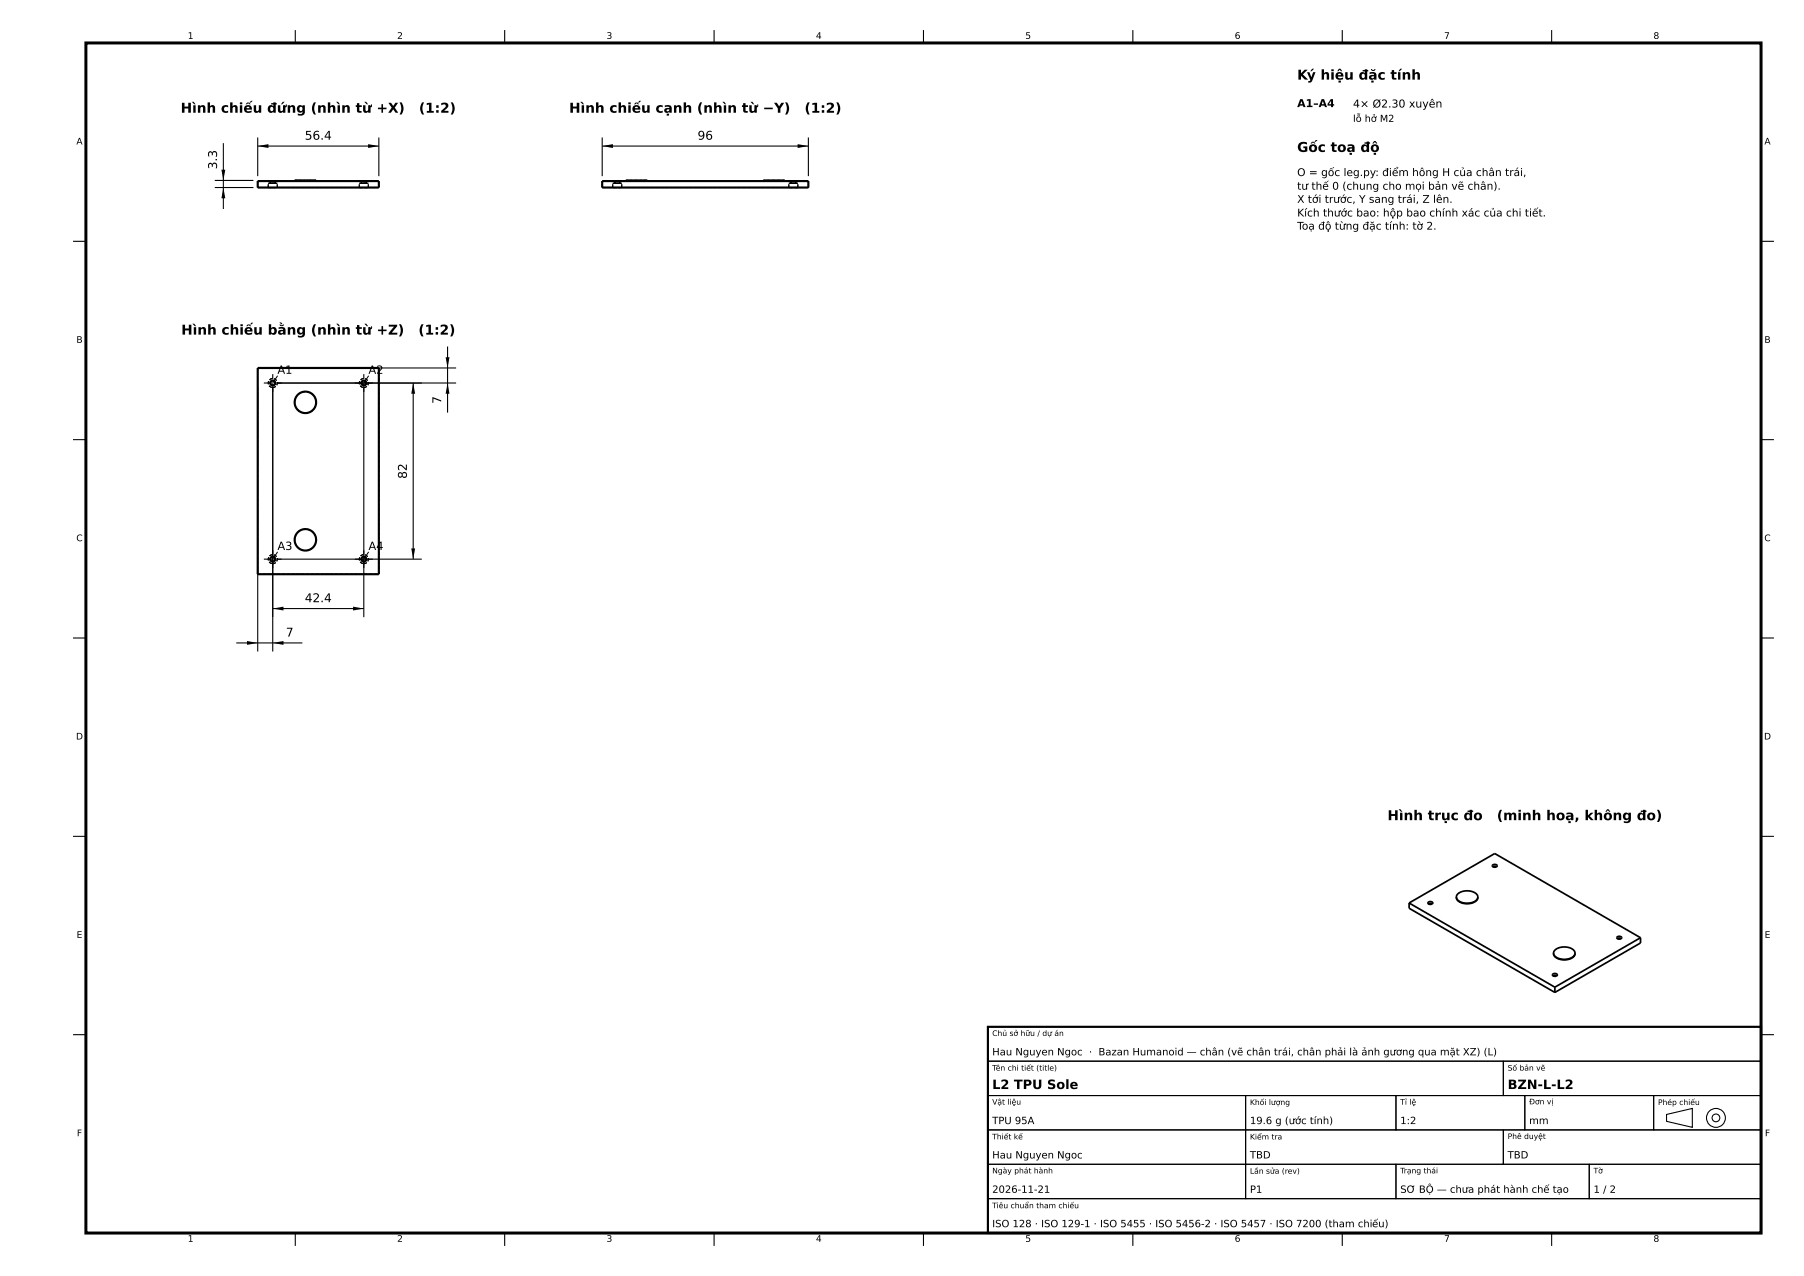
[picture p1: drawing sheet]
<svg xmlns="http://www.w3.org/2000/svg" width="420mm" height="297mm" viewBox="0 0 420 297" stroke-linecap="round" stroke-linejoin="round" font-family="sans-serif">
<g fill="#000">
<path d="M60 34l2.5-.5v1zM85.7 33.5l2.5 .5-2.5 .5zM140.2 34l2.5-.5v1zM185.7 33.5l2.5 .5-2.5 .5zM52 43.7l.5 2.5h-1zM51.5 39.5h1l-.5 2.5zM96.2 89.2l.5 2.5h-.9zM103.7 83.2h.9l-.4 2.5zM104.2 89.2l.4 2.5h-.9zM95.8 127.7h.9l-.5 2.5zM57.5 149.2l2.5 .5-2.5 .4zM63.5 141.6l2.5-.4v.9z"/>
<path d="M63.5 149.7l2.5-.5v.9zM82.2 141.2l2.5 .4-2.5 .5z"/>
</g>
<path d="M20 10h390v277h-390z" fill="none" stroke="#000" stroke-width=".7" stroke-linecap="butt"/>
<g fill="none" stroke="#000" stroke-width=".5">
<path d="M60 42.2h28.2v1.5h-28.2zM68.6 42.2v-.2h5v.2M140.2 42.2h48v1.5h-48zM145.7 42.2v-.2h5v.2M177.7 42.2v-.2h5v.2M60 85.7h28.2v48h-28.2zM230 239h180v48h-180z"/>
<circle cx="63.5" cy="89.1" r=".57"/>
<circle cx="71.1" cy="93.7" r="2.5"/>
<circle cx="84.7" cy="89.1" r=".57"/>
<circle cx="63.5" cy="130.2" r=".57"/>
<circle cx="71.1" cy="125.7" r="2.5"/>
<circle cx="84.7" cy="130.2" r=".57"/>
</g>
<g fill="none" stroke="#000" stroke-width=".25">
<path d="M68.8 7v3M117.5 7v3M166.3 7v3M215 7v3M263.8 7v3M312.5 7v3M361.2 7v3M52 33.3v15.4M60 32v9M60 34h28.2M88.2 32v9M140.2 34h48"/>
<path d="M140.2 32v9M188.2 32v9M17 56.2h3M50 43.7h9M50 42h9M410 56.2h3M60 90.2v61.5M63.5 90.2v61.5M64.5 89.2h41.7M64.5 85.7h41.7M84.7 90.2v53.5M96.2 89.2v41"/>
<path d="M104.2 80.7v15.3M17 102.3h3M410 102.3h3M64.5 130.2h33.7M17 148.5h3M55 149.7h15.4M63.5 141.6h21.2M410 148.5h3M17 194.7h3M410 194.7h3M230 239h180v8h-180zM17 240.8h3"/>
<path d="M230 247h120v8h-120zM230 255h60v8h-60zM290 255h35v8h-35zM325 255h30v8h-30zM350 247h60v8h-60zM355 255h30v8h-30zM385 255h25v8h-25zM388 259.4l6-1.4v4.4l-6-1.4zM410 240.8h3M230 263h60v8h-60zM230 271h60v8h-60zM230 279h180v8h-180z"/>
<path d="M290 263h60v8h-60zM290 271h35v8h-35zM325 271h45v8h-45zM350 263h60v8h-60zM370 271h40v8h-40zM68.8 287v3M117.5 287v3M166.3 287v3M215 287v3M263.8 287v3M312.5 287v3M361.2 287v3"/>
<circle cx="399.5" cy="260.2" r="2.2"/>
<circle cx="399.5" cy="260.2" r=".9"/>
</g>
<g fill="none" stroke="#000" stroke-width=".25" stroke-dasharray=".7 .4" stroke-linecap="butt">
<path d="M60 43.7v-1.5M60 42.2h28.2M60 43.7h28.2M62.4 43.7h1.1M62.4 42.7h1.1M62.4 43.7v-1M62.9 42.2h.6M62.9 42.7h.6M62.9 42.7v-.5M63.5 42.2h.6M63.5 43.7h1.1M63.5 42.7h.6"/>
<path d="M63.5 42.7h1.1M64.1 42.2h-1.2M64.1 42.7h-1.2M64.1 42.7v-.5M64.6 43.7h-2.2M64.6 42.7h-2.2M64.6 43.7v-1M68.6 42.2h2.5M68.6 42h2.5M68.6 42.2v-.2M71.1 42.2h2.5M71.1 42h2.5"/>
<path d="M73.6 42.2h-5M73.6 42h-5M73.6 42.2v-.2M83.6 43.7h1.1M83.6 42.7h1.1M83.6 43.7v-1M84.1 42.2h.6M84.1 42.7h.6M84.1 42.7v-.5M84.7 42.2h.6M84.7 43.7h1M84.7 42.7h.6"/>
<path d="M84.7 42.7h1M85.3 42.2h-1.2M85.3 42.7h-1.2M85.3 42.7v-.5M85.7 43.7h-2.1M85.7 42.7h-2.1M85.7 43.7v-1M88.2 43.7v-1.5M140.2 43.7v-1.5M140.2 42.2h48M140.2 43.7h48M142.7 43.7h2.1"/>
<path d="M142.7 42.7h2.1M142.7 43.7v-1M143.1 42.2h1.2M143.1 42.7h1.2M143.1 42.7v-.5M144.3 42.2h-1.2M144.3 42.7v-.5M144.3 42.7h-1.2M144.8 43.7h-2.1M144.8 43.7v-1M144.8 42.7h-2.1M145.7 42.2h5"/>
<path d="M150.7 42.2h-5M150.7 42h-5M177.7 42.2h5M182.7 42.2h-5M182.7 42h-5M183.7 43.7h2.1M183.7 42.7h2.1M183.7 43.7v-1M184.1 42.2h1.2M184.1 42.7h1.2M184.1 42.7v-.5M185.3 42.2h-1.2"/>
<path d="M185.3 42.7v-.5M185.3 42.7h-1.2M185.8 43.7h-2.1M185.8 43.7v-1M185.8 42.7h-2.1M188.2 43.7v-1.5M60 85.7h28.2M60 85.7v48M63.5 90.2a1.05 1.05 0 0 0 .9-1.5 1.05 1.05 0 0 0-1.8-.2 1.05 1.05 0 0 0 .8 1.7h.1M63.5 89.7a.58 .58 0 0 0 .5-.8 .58 .58 0 0 0-1-.1 .58 .58 0 0 0 .4 .9h.1M71.1 96.2a2.5 2.5 0 0 0 2.2-3.7 2.5 2.5 0 0 0-4.3-.2 2.5 2.5 0 0 0 1.9 3.8l.2 .1M84.7 90.2a1.05 1.05 0 0 0 .9-1.5 1.05 1.05 0 0 0-1.8-.2 1.05 1.05 0 0 0 .8 1.7h.1"/>
<path d="M84.7 89.7a.58 .58 0 0 0 .5-.8 .58 .58 0 0 0-1-.1 .58 .58 0 0 0 .4 .9h.1M88.2 85.7v48M60 133.7h28.2M63.5 131.2a1.05 1.05 0 0 0 .9-1.5 1.05 1.05 0 0 0-1.8-.2 1.05 1.05 0 0 0 .8 1.7h.1M63.5 130.7a.58 .58 0 0 0 .5-.8 .58 .58 0 0 0-1-.1 .58 .58 0 0 0 .4 .9h.1M71.1 128.2a2.5 2.5 0 0 0 2.2-3.7 2.5 2.5 0 0 0-4.3-.2 2.5 2.5 0 0 0 1.9 3.8l.2 .1M84.7 131.2a1.05 1.05 0 0 0 .9-1.5 1.05 1.05 0 0 0-1.8-.2 1.05 1.05 0 0 0 .8 1.7h.1M84.7 130.7a.58 .58 0 0 0 .5-.8 .58 .58 0 0 0-1-.1 .58 .58 0 0 0 .4 .9h.1"/>
</g>
<path d="M61.4 89.2h4.2M63.5 91.2v-4.1M82.6 89.2h4.2M84.7 91.2v-4.1M61.4 130.2h4.2M63.5 132.2v-4.1M82.6 130.2h4.2M84.7 132.2v-4.1" fill="none" stroke="#000" stroke-width=".25" stroke-dasharray="2 .4 .3 .4" stroke-linecap="butt"/>
<path d="M64.6 87.5l-1.1 1.7M85.8 87.5l-1.1 1.7M64.6 128.5l-1.1 1.7M85.8 128.5l-1.1 1.7" fill="none" stroke="#000" stroke-width=".23"/>
<g fill="none" stroke="#000" stroke-width=".4">
<path d="M328.1 210.2v1.2l33.9 19.6M328.1 210.2l19.9-11.5 33.9 19.6M328.1 210.2l33.9 19.6M332.5 210a.55 .55 0 0 1 .7-.2 .55 .55 0 0 1 .3 .5 .54 .54 0 0 1-.6 .3 .54 .54 0 0 1-.4-.6zM332.6 210.4l.4-.1 .5 .1M339.1 208.8a2.25 2.25 0 0 0 2.8 1.5 1.87 1.87 0 0 0 2.2-1.5M339.1 208.8a2.62 2.62 0 0 0 3.3 1.4 1.66 1.66 0 0 0 1.7-1.4M339.1 208.8a1.67 1.67 0 0 1 1.7-1.4 2.71 2.71 0 0 1 3.2 1.2l.1 .2M347.5 201.3a.55 .55 0 0 1 .6-.2 .55 .55 0 0 1 .4 .6 .54 .54 0 0 1-.6 .2 .54 .54 0 0 1-.4-.6zM347.5 201.7l.5-.1 .5 .1M376.5 218.1a.55 .55 0 0 1 .6-.2 .55 .55 0 0 1 .4 .5 .54 .54 0 0 1-.6 .3 .54 .54 0 0 1-.4-.6zM376.5 218.5l.5-.2 .4 .2"/>
<path d="M381.9 218.3l-19.9 11.5M381.9 218.3v1.2l-19.9 11.5M361.5 226.7a.55 .55 0 0 1 .6-.2 .55 .55 0 0 1 .4 .5 .54 .54 0 0 1-.6 .3 .54 .54 0 0 1-.4-.6zM361.5 227.1l.5-.1 .5 .1M361.7 221.9a2.25 2.25 0 0 0 2.8 1.5 1.87 1.87 0 0 0 2.2-1.5M361.7 221.9a2.62 2.62 0 0 0 3.3 1.3 1.66 1.66 0 0 0 1.7-1.3M361.7 221.9a1.67 1.67 0 0 1 1.8-1.4 2.71 2.71 0 0 1 3.2 1.1v.3M362 229.8v1.2"/>
</g>
<g font-size="3.2">
<text x="302" y="18.5">Ký hiệu đặc tính</text>
<text x="42.1" y="26.2">Hình chiếu đứng (nhìn từ +X)</text>
<text x="97.5" y="26.2">(1:2)</text>
<text x="132.5" y="26.2">Hình chiếu cạnh (nhìn từ −Y)</text>
<text x="187.3" y="26.2">(1:2)</text>
<text x="302" y="35.4">Gốc toạ độ</text>
<text x="42.2" y="77.9">Hình chiếu bằng (nhìn từ +Z)</text>
<text x="97.4" y="77.9">(1:2)</text>
<text x="323" y="190.9">Hình trục đo</text>
<text x="348.5" y="190.9">(minh hoạ, không đo)</text>
</g>
<g font-size="3">
<text x="231" y="253.5">L2 TPU Sole</text>
<text x="351" y="253.5">BZN-L-L2</text>
</g>
<g font-size="2.8">
<text x="71" y="32.5">56.4</text>
<text x="162.4" y="32.5">96</text>
<text x="50.5" y="39.4" transform="rotate(-90 50.5 39.4)">3.3</text>
<text x="102.7" y="94" transform="rotate(-90 102.7 94)">7</text>
<text x="94.7" y="111.4" transform="rotate(-90 94.7 111.4)">82</text>
<text x="71" y="140.2">42.4</text>
<text x="66.5" y="148.2">7</text>
</g>
<g font-size="2.6">
<text x="64.6" y="87">A1</text>
<text x="85.8" y="87">A2</text>
<text x="64.6" y="128">A3</text>
<text x="85.8" y="128">A4</text>
</g>
<g font-size="2.5">
<text x="302" y="24.9">A1–A4</text>
<text x="315" y="25">4× Ø2.30 xuyên</text>
<text x="302" y="41">O = gốc leg.py: điểm hông H của chân trái,</text>
<text x="302" y="44.2">tư thế 0 (chung cho mọi bản vẽ chân).</text>
<text x="302" y="47.2">X tới trước, Y sang trái, Z lên.</text>
<text x="302" y="50.4">Kích thước bao: hộp bao chính xác của chi tiết.</text>
<text x="302" y="53.5">Toạ độ từng đặc tính: tờ 2.</text>
</g>
<g font-size="2.3">
<text x="315" y="28.4">lỗ hở M2</text>
<text x="231" y="245.6">Hau Nguyen Ngoc · Bazan Humanoid — chân (vẽ chân trái, chân phải là ảnh gương qua mặt XZ) (L)</text>
<text x="231" y="261.6">TPU 95A</text>
<text x="291" y="261.6">19.6 g (ước tính)</text>
<text x="326" y="261.6">1:2</text>
<text x="356" y="261.6">mm</text>
<text x="231" y="269.6">Hau Nguyen Ngoc</text>
<text x="291" y="269.6">TBD</text>
<text x="351" y="269.6">TBD</text>
<text x="231" y="277.6">2026-11-21</text>
<text x="291" y="277.6">P1</text>
<text x="326" y="277.6">SƠ BỘ — chưa phát hành chế tạo</text>
<text x="371" y="277.6">1 / 2</text>
<text x="231" y="285.6">ISO 128 · ISO 129-1 · ISO 5455 · ISO 5456-2 · ISO 5457 · ISO 7200 (tham chiếu)</text>
</g>
<g font-size="2.1">
<text x="43.7" y="9">1</text>
<text x="92.5" y="9">2</text>
<text x="141.2" y="9">3</text>
<text x="190" y="9">4</text>
<text x="238.7" y="9">5</text>
<text x="287.5" y="9">6</text>
<text x="336.2" y="9">7</text>
<text x="385" y="9">8</text>
<text x="17.8" y="33.6">A</text>
<text x="410.8" y="33.6">A</text>
<text x="17.8" y="79.8">B</text>
<text x="410.8" y="79.8">B</text>
<text x="17.8" y="126">C</text>
<text x="410.8" y="126">C</text>
<text x="17.7" y="172.1">D</text>
<text x="410.7" y="172.1">D</text>
<text x="17.8" y="218.3">E</text>
<text x="410.8" y="218.3">E</text>
<text x="17.9" y="264.5">F</text>
<text x="410.9" y="264.5">F</text>
<text x="43.7" y="289">1</text>
<text x="92.5" y="289">2</text>
<text x="141.2" y="289">3</text>
<text x="190" y="289">4</text>
<text x="238.7" y="289">5</text>
<text x="287.5" y="289">6</text>
<text x="336.2" y="289">7</text>
<text x="385" y="289">8</text>
</g>
<g font-size="1.8">
<text x="231" y="241.1">Chủ sở hữu / dự án</text>
<text x="231" y="249.2">Tên chi tiết (title)</text>
<text x="351" y="249.2">Số bản vẽ</text>
<text x="231" y="257.1">Vật liệu</text>
<text x="291" y="257.2">Khối lượng</text>
<text x="326" y="257.1">Tỉ lệ</text>
<text x="356" y="257">Đơn vị</text>
<text x="386" y="257.2">Phép chiếu</text>
<text x="231" y="265.2">Thiết kế</text>
<text x="291" y="265.2">Kiểm tra</text>
<text x="351" y="265.1">Phê duyệt</text>
<text x="231" y="273.1">Ngày phát hành</text>
<text x="291" y="273.2">Lần sửa (rev)</text>
<text x="326" y="273.1">Trạng thái</text>
<text x="371" y="273.1">Tờ</text>
<text x="231" y="281.2">Tiêu chuẩn tham chiếu</text>
</g>
</svg>
